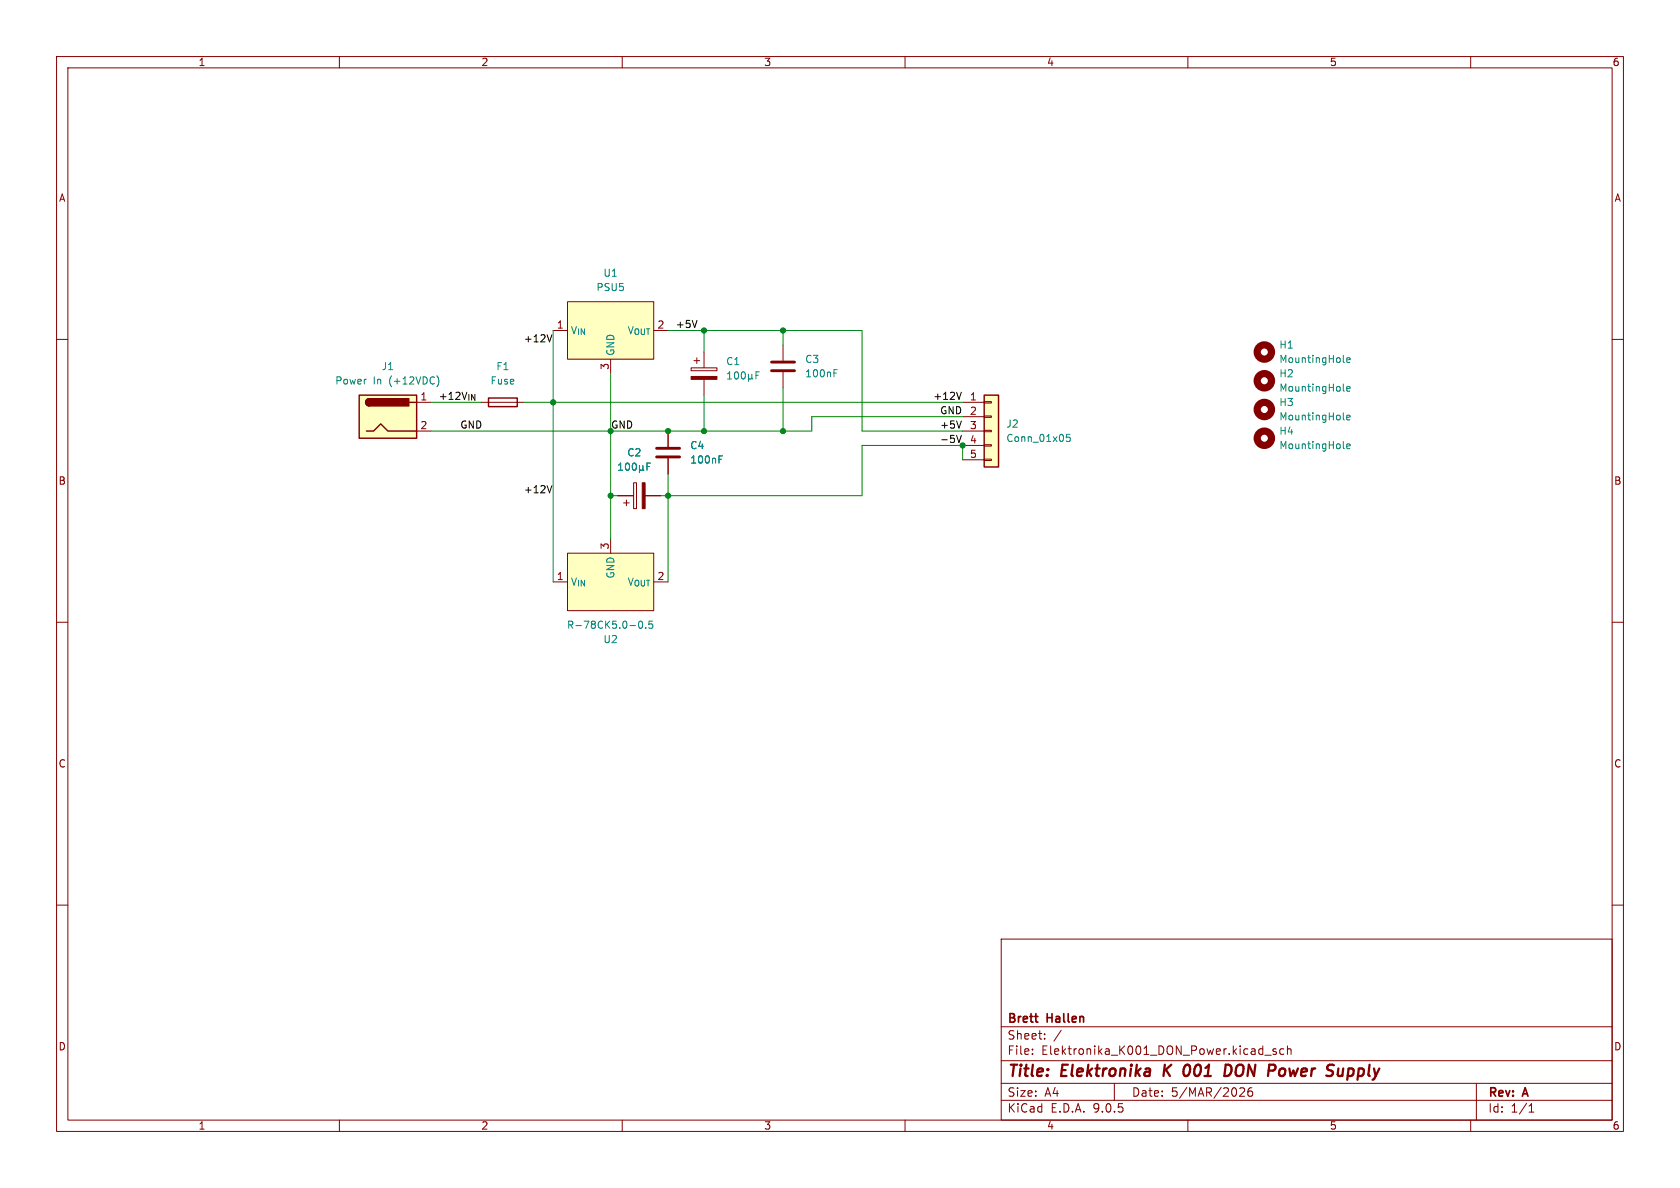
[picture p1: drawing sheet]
(kicad_sch
 (version 20250114)
 (generator "eeschema")
 (generator_version "9.0")
 (paper "A4")
 (title_block
  (title "Elektronika K 001 DON Power Supply")
  (date "5/MAR/2026")
  (rev "A")
  (company "Brett Hallen"))
 (lib_symbols
  (symbol "Clueless_Engineer:PSU5" (exclude_from_sim no) (in_bom yes) (on_board yes)
   (property "Reference" "U" (at -7.62 5.08 0) (effects (font (size 1.27 1.27))))
   (property "Value" "PSU5" (at 5.08 5.08 0) (effects (font (size 1.27 1.27))))
   (property "Footprint" "Package_TO_SOT_THT:TO-3" (at 0 5.08 0) (effects (font (size 1.27 1.27)) (hide yes)))
   (property "Datasheet" "" (at 0 0 0) (effects (font (size 1.27 1.27)) (hide yes)))
   (property "Description" "" (at 0 0 0) (effects (font (size 1.27 1.27)) (hide yes)))
   (symbol "PSU5_1_1"
    (rectangle (start -7.62 2.54) (end 7.62 -7.62) (stroke (width 0) (type solid)) (fill (type color) (color 255 255 194 1)))
    (pin power_in line (at -10.16 -2.54 0) (length 2.54) (name "V_{IN}" (effects (font (size 1.27 1.27)))) (number "1" (effects (font (size 1.27 1.27)))))
    (pin power_out line (at 0 -10.16 90) (length 2.54) (name "GND" (effects (font (size 1.27 1.27)))) (number "3" (effects (font (size 1.27 1.27)))))
    (pin power_out line (at 10.16 -2.54 180) (length 2.54) (name "V_{OUT}" (effects (font (size 1.27 1.27)))) (number "2" (effects (font (size 1.27 1.27))))))
   (embedded_fonts no))
  (symbol "Clueless_Engineer:R-78CK5.0-0.5" (exclude_from_sim no) (in_bom yes) (on_board yes)
   (property "Reference" "U" (at -7.62 7.62 0) (effects (font (size 1.27 1.27)) (justify left top)))
   (property "Value" "R-78CK5.0-0.5" (at -7.62 5.08 0) (effects (font (size 1.27 1.27)) (justify left top)))
   (property "Footprint" "Package_TO_SOT_THT:TO-220-3_Vertical" (at 21.59 -94.92 0) (effects (font (size 1.27 1.27)) (justify left top) (hide yes)))
   (property "Datasheet" "https://recom-power.com/pdf/Innoline/R-78CK-0.5.pdf" (at 21.59 -194.92 0) (effects (font (size 1.27 1.27)) (justify left top) (hide yes)))
   (property "Description" "0.5A DC/DC-Converter \\'INNOLINE\\' SIP3 reg" (at 0 0 0) (effects (font (size 1.27 1.27)) (hide yes)))
   (property "Height" "10.7" (at 21.59 -394.92 0) (effects (font (size 1.27 1.27)) (justify left top) (hide yes)))
   (property "Mouser Part Number" "" (at 21.59 -494.92 0) (effects (font (size 1.27 1.27)) (justify left top) (hide yes)))
   (property "Mouser Price/Stock" "" (at 21.59 -594.92 0) (effects (font (size 1.27 1.27)) (justify left top) (hide yes)))
   (property "Manufacturer_Name" "RECOM Power" (at 21.59 -694.92 0) (effects (font (size 1.27 1.27)) (justify left top) (hide yes)))
   (property "Manufacturer_Part_Number" "R-78CK5.0-0.5" (at 21.59 -794.92 0) (effects (font (size 1.27 1.27)) (justify left top) (hide yes)))
   (symbol "R-78CK5.0-0.5_1_1"
    (rectangle (start -7.62 2.54) (end 7.62 -7.62) (stroke (width 0) (type solid)) (fill (type color) (color 255 255 194 1)))
    (pin power_in line (at -10.16 -2.54 0) (length 2.54) (name "V_{IN}" (effects (font (size 1.27 1.27)))) (number "1" (effects (font (size 1.27 1.27)))))
    (pin power_out line (at 0 -10.16 90) (length 2.54) (name "GND" (effects (font (size 1.27 1.27)))) (number "3" (effects (font (size 1.27 1.27)))))
    (pin power_out line (at 10.16 -2.54 180) (length 2.54) (name "V_{OUT}" (effects (font (size 1.27 1.27)))) (number "2" (effects (font (size 1.27 1.27))))))
   (embedded_fonts no))
  (symbol "Connector:Jack-DC"
   (pin_names
    (offset 1.016)) (exclude_from_sim no) (in_bom yes) (on_board yes)
   (property "Reference" "J" (at 0 5.334 0) (effects (font (size 1.27 1.27))))
   (property "Value" "Jack-DC" (at 0 -5.08 0) (effects (font (size 1.27 1.27))))
   (property "Footprint" "" (at 1.27 -1.016 0) (effects (font (size 1.27 1.27)) (hide yes)))
   (property "Datasheet" "~" (at 1.27 -1.016 0) (effects (font (size 1.27 1.27)) (hide yes)))
   (property "Description" "DC Barrel Jack" (at 0 0 0) (effects (font (size 1.27 1.27)) (hide yes)))
   (symbol "Jack-DC_0_1"
    (rectangle (start -5.08 3.81) (end 5.08 -3.81) (stroke (width 0.254) (type default)) (fill (type background)))
    (polyline (pts (xy -3.81 -2.54) (xy -2.54 -2.54) (xy -1.27 -1.27) (xy 0 -2.54) (xy 2.54 -2.54) (xy 5.08 -2.54)) (stroke (width 0.254) (type default)) (fill (type none)))
    (arc (start -3.302 1.905) (mid -3.9343 2.54) (end -3.302 3.175) (stroke (width 0.254) (type default)) (fill (type none)))
    (arc (start -3.302 1.905) (mid -3.9343 2.54) (end -3.302 3.175) (stroke (width 0.254) (type default)) (fill (type outline)))
    (rectangle (start 3.683 3.175) (end -3.302 1.905) (stroke (width 0.254) (type default)) (fill (type outline)))
    (polyline (pts (xy 5.08 2.54) (xy 3.81 2.54)) (stroke (width 0.254) (type default)) (fill (type none))))
   (symbol "Jack-DC_1_1"
    (pin passive line (at 7.62 2.54 180) (length 2.54) (name "~" (effects (font (size 1.27 1.27)))) (number "1" (effects (font (size 1.27 1.27)))))
    (pin passive line (at 7.62 -2.54 180) (length 2.54) (name "~" (effects (font (size 1.27 1.27)))) (number "2" (effects (font (size 1.27 1.27))))))
   (embedded_fonts no))
  (symbol "Connector_Generic:Conn_01x05"
   (pin_names
    (offset 1.016) (hide yes)) (exclude_from_sim no) (in_bom yes) (on_board yes)
   (property "Reference" "J" (at 0 7.62 0) (effects (font (size 1.27 1.27))))
   (property "Value" "Conn_01x05" (at 0 -7.62 0) (effects (font (size 1.27 1.27))))
   (property "Footprint" "" (at 0 0 0) (effects (font (size 1.27 1.27)) (hide yes)))
   (property "Datasheet" "~" (at 0 0 0) (effects (font (size 1.27 1.27)) (hide yes)))
   (property "Description" "Generic connector, single row, 01x05, script generated (kicad-library-utils/schlib/autogen/connector/)" (at 0 0 0) (effects (font (size 1.27 1.27)) (hide yes)))
   (symbol "Conn_01x05_1_1"
    (rectangle (start -1.27 6.35) (end 1.27 -6.35) (stroke (width 0.254) (type default)) (fill (type background)))
    (rectangle (start -1.27 5.207) (end 0 4.953) (stroke (width 0.1524) (type default)) (fill (type none)))
    (rectangle (start -1.27 2.667) (end 0 2.413) (stroke (width 0.1524) (type default)) (fill (type none)))
    (rectangle (start -1.27 0.127) (end 0 -0.127) (stroke (width 0.1524) (type default)) (fill (type none)))
    (rectangle (start -1.27 -2.413) (end 0 -2.667) (stroke (width 0.1524) (type default)) (fill (type none)))
    (rectangle (start -1.27 -4.953) (end 0 -5.207) (stroke (width 0.1524) (type default)) (fill (type none)))
    (pin passive line (at -5.08 5.08 0) (length 3.81) (name "Pin_1" (effects (font (size 1.27 1.27)))) (number "1" (effects (font (size 1.27 1.27)))))
    (pin passive line (at -5.08 2.54 0) (length 3.81) (name "Pin_2" (effects (font (size 1.27 1.27)))) (number "2" (effects (font (size 1.27 1.27)))))
    (pin passive line (at -5.08 0 0) (length 3.81) (name "Pin_3" (effects (font (size 1.27 1.27)))) (number "3" (effects (font (size 1.27 1.27)))))
    (pin passive line (at -5.08 -2.54 0) (length 3.81) (name "Pin_4" (effects (font (size 1.27 1.27)))) (number "4" (effects (font (size 1.27 1.27)))))
    (pin passive line (at -5.08 -5.08 0) (length 3.81) (name "Pin_5" (effects (font (size 1.27 1.27)))) (number "5" (effects (font (size 1.27 1.27))))))
   (embedded_fonts no))
  (symbol "Device:C"
   (pin_numbers (hide yes))
   (pin_names
    (offset 0.254)) (exclude_from_sim no) (in_bom yes) (on_board yes)
   (property "Reference" "C" (at 0.635 2.54 0) (effects (font (size 1.27 1.27)) (justify left)))
   (property "Value" "C" (at 0.635 -2.54 0) (effects (font (size 1.27 1.27)) (justify left)))
   (property "Footprint" "" (at 0.9652 -3.81 0) (effects (font (size 1.27 1.27)) (hide yes)))
   (property "Datasheet" "~" (at 0 0 0) (effects (font (size 1.27 1.27)) (hide yes)))
   (property "Description" "Unpolarized capacitor" (at 0 0 0) (effects (font (size 1.27 1.27)) (hide yes)))
   (symbol "C_0_1"
    (polyline (pts (xy -2.032 0.762) (xy 2.032 0.762)) (stroke (width 0.508) (type default)) (fill (type none)))
    (polyline (pts (xy -2.032 -0.762) (xy 2.032 -0.762)) (stroke (width 0.508) (type default)) (fill (type none))))
   (symbol "C_1_1"
    (pin passive line (at 0 3.81 270) (length 2.794) (name "~" (effects (font (size 1.27 1.27)))) (number "1" (effects (font (size 1.27 1.27)))))
    (pin passive line (at 0 -3.81 90) (length 2.794) (name "~" (effects (font (size 1.27 1.27)))) (number "2" (effects (font (size 1.27 1.27))))))
   (embedded_fonts no))
  (symbol "Device:C_Polarized"
   (pin_numbers (hide yes))
   (pin_names
    (offset 0.254)) (exclude_from_sim no) (in_bom yes) (on_board yes)
   (property "Reference" "C" (at 0.635 2.54 0) (effects (font (size 1.27 1.27)) (justify left)))
   (property "Value" "C_Polarized" (at 0.635 -2.54 0) (effects (font (size 1.27 1.27)) (justify left)))
   (property "Footprint" "" (at 0.9652 -3.81 0) (effects (font (size 1.27 1.27)) (hide yes)))
   (property "Datasheet" "~" (at 0 0 0) (effects (font (size 1.27 1.27)) (hide yes)))
   (property "Description" "Polarized capacitor" (at 0 0 0) (effects (font (size 1.27 1.27)) (hide yes)))
   (symbol "C_Polarized_0_1"
    (rectangle (start -2.286 0.508) (end 2.286 1.016) (stroke (width 0) (type default)) (fill (type none)))
    (polyline (pts (xy -1.778 2.286) (xy -0.762 2.286)) (stroke (width 0) (type default)) (fill (type none)))
    (polyline (pts (xy -1.27 2.794) (xy -1.27 1.778)) (stroke (width 0) (type default)) (fill (type none)))
    (rectangle (start 2.286 -0.508) (end -2.286 -1.016) (stroke (width 0) (type default)) (fill (type outline))))
   (symbol "C_Polarized_1_1"
    (pin passive line (at 0 3.81 270) (length 2.794) (name "~" (effects (font (size 1.27 1.27)))) (number "1" (effects (font (size 1.27 1.27)))))
    (pin passive line (at 0 -3.81 90) (length 2.794) (name "~" (effects (font (size 1.27 1.27)))) (number "2" (effects (font (size 1.27 1.27))))))
   (embedded_fonts no))
  (symbol "Device:Fuse"
   (pin_numbers (hide yes))
   (pin_names
    (offset 0)) (exclude_from_sim no) (in_bom yes) (on_board yes)
   (property "Reference" "F" (at 2.032 0 90) (effects (font (size 1.27 1.27))))
   (property "Value" "Fuse" (at -1.905 0 90) (effects (font (size 1.27 1.27))))
   (property "Footprint" "" (at -1.778 0 90) (effects (font (size 1.27 1.27)) (hide yes)))
   (property "Datasheet" "~" (at 0 0 0) (effects (font (size 1.27 1.27)) (hide yes)))
   (property "Description" "Fuse" (at 0 0 0) (effects (font (size 1.27 1.27)) (hide yes)))
   (symbol "Fuse_0_1"
    (rectangle (start -0.762 -2.54) (end 0.762 2.54) (stroke (width 0.254) (type default)) (fill (type none)))
    (polyline (pts (xy 0 2.54) (xy 0 -2.54)) (stroke (width 0) (type default)) (fill (type none))))
   (symbol "Fuse_1_1"
    (pin passive line (at 0 3.81 270) (length 1.27) (name "~" (effects (font (size 1.27 1.27)))) (number "1" (effects (font (size 1.27 1.27)))))
    (pin passive line (at 0 -3.81 90) (length 1.27) (name "~" (effects (font (size 1.27 1.27)))) (number "2" (effects (font (size 1.27 1.27))))))
   (embedded_fonts no))
  (symbol "Mechanical:MountingHole"
   (pin_names
    (offset 1.016)) (exclude_from_sim no) (in_bom no) (on_board yes)
   (property "Reference" "H" (at 0 5.08 0) (effects (font (size 1.27 1.27))))
   (property "Value" "MountingHole" (at 0 3.175 0) (effects (font (size 1.27 1.27))))
   (property "Footprint" "" (at 0 0 0) (effects (font (size 1.27 1.27)) (hide yes)))
   (property "Datasheet" "~" (at 0 0 0) (effects (font (size 1.27 1.27)) (hide yes)))
   (property "Description" "Mounting Hole without connection" (at 0 0 0) (effects (font (size 1.27 1.27)) (hide yes)))
   (symbol "MountingHole_0_1"
    (circle (center 0 0) (radius 1.27) (stroke (width 1.27) (type default)) (fill (type none))))
   (embedded_fonts no)))
 (junction
  (at 107.95 87.63)
  (diameter 0)
  (color 0 0 0 0))
 (junction
  (at 97.79 71.12)
  (diameter 0)
  (color 0 0 0 0))
 (junction
  (at 124.46 76.2)
  (diameter 0)
  (color 0 0 0 0))
 (junction
  (at 170.18 78.74)
  (diameter 0)
  (color 0 0 0 0))
 (junction
  (at 124.46 58.42)
  (diameter 0)
  (color 0 0 0 0))
 (junction
  (at 118.11 76.2)
  (diameter 0)
  (color 0 0 0 0))
 (junction
  (at 118.11 87.63)
  (diameter 0)
  (color 0 0 0 0))
 (junction
  (at 138.43 76.2)
  (diameter 0)
  (color 0 0 0 0))
 (junction
  (at 107.95 76.2)
  (diameter 0)
  (color 0 0 0 0))
 (junction
  (at 138.43 58.42)
  (diameter 0)
  (color 0 0 0 0))
 (wire
  (pts (xy 76.2 76.2) (xy 107.95 76.2))
  (stroke (width 0) (type default)))
 (wire
  (pts (xy 124.46 62.23) (xy 124.46 58.42))
  (stroke (width 0) (type default)))
 (wire
  (pts (xy 124.46 76.2) (xy 138.43 76.2))
  (stroke (width 0) (type default)))
 (wire
  (pts (xy 143.51 76.2) (xy 138.43 76.2))
  (stroke (width 0) (type default)))
 (wire
  (pts (xy 118.11 58.42) (xy 124.46 58.42))
  (stroke (width 0) (type default)))
 (wire
  (pts (xy 124.46 58.42) (xy 138.43 58.42))
  (stroke (width 0) (type default)))
 (wire
  (pts (xy 97.79 71.12) (xy 97.79 102.87))
  (stroke (width 0) (type default)))
 (wire
  (pts (xy 170.18 73.66) (xy 143.51 73.66))
  (stroke (width 0) (type default)))
 (wire
  (pts (xy 152.4 78.74) (xy 170.18 78.74))
  (stroke (width 0) (type default)))
 (wire
  (pts (xy 138.43 60.96) (xy 138.43 58.42))
  (stroke (width 0) (type default)))
 (wire
  (pts (xy 116.84 87.63) (xy 118.11 87.63))
  (stroke (width 0) (type default)))
 (wire
  (pts (xy 118.11 87.63) (xy 118.11 102.87))
  (stroke (width 0) (type default)))
 (wire
  (pts (xy 138.43 68.58) (xy 138.43 76.2))
  (stroke (width 0) (type default)))
 (wire
  (pts (xy 107.95 87.63) (xy 107.95 95.25))
  (stroke (width 0) (type default)))
 (wire
  (pts (xy 107.95 76.2) (xy 118.11 76.2))
  (stroke (width 0) (type default)))
 (wire
  (pts (xy 107.95 66.04) (xy 107.95 76.2))
  (stroke (width 0) (type default)))
 (wire
  (pts (xy 143.51 73.66) (xy 143.51 76.2))
  (stroke (width 0) (type default)))
 (wire
  (pts (xy 118.11 76.2) (xy 124.46 76.2))
  (stroke (width 0) (type default)))
 (wire
  (pts (xy 97.79 71.12) (xy 170.18 71.12))
  (stroke (width 0) (type default)))
 (wire
  (pts (xy 118.11 83.82) (xy 118.11 87.63))
  (stroke (width 0) (type default)))
 (wire
  (pts (xy 152.4 58.42) (xy 152.4 76.2))
  (stroke (width 0) (type default)))
 (wire
  (pts (xy 92.71 71.12) (xy 97.79 71.12))
  (stroke (width 0) (type default)))
 (wire
  (pts (xy 152.4 87.63) (xy 118.11 87.63))
  (stroke (width 0) (type default)))
 (wire
  (pts (xy 107.95 76.2) (xy 107.95 87.63))
  (stroke (width 0) (type default)))
 (wire
  (pts (xy 170.18 78.74) (xy 170.18 81.28))
  (stroke (width 0) (type default)))
 (wire
  (pts (xy 138.43 58.42) (xy 152.4 58.42))
  (stroke (width 0) (type default)))
 (wire
  (pts (xy 109.22 87.63) (xy 107.95 87.63))
  (stroke (width 0) (type default)))
 (wire
  (pts (xy 152.4 76.2) (xy 170.18 76.2))
  (stroke (width 0) (type default)))
 (wire
  (pts (xy 152.4 78.74) (xy 152.4 87.63))
  (stroke (width 0) (type default)))
 (wire
  (pts (xy 97.79 58.42) (xy 97.79 71.12))
  (stroke (width 0) (type default)))
 (wire
  (pts (xy 124.46 69.85) (xy 124.46 76.2))
  (stroke (width 0) (type default)))
 (wire
  (pts (xy 85.09 71.12) (xy 76.2 71.12))
  (stroke (width 0) (type default)))
 (label "GND"
  (at 170.18 73.66 180)
  (effects (font (size 1.27 1.27)) (justify right bottom)))
 (label "GND"
  (at 81.28 76.2 0)
  (effects (font (size 1.27 1.27)) (justify left bottom)))
 (label "+12V"
  (at 97.79 60.96 180)
  (effects (font (size 1.27 1.27)) (justify right bottom)))
 (label "+12V"
  (at 97.79 87.63 180)
  (effects (font (size 1.27 1.27)) (justify right bottom)))
 (label "+5V"
  (at 119.38 58.42 0)
  (effects (font (size 1.27 1.27)) (justify left bottom)))
 (label "-5V"
  (at 170.18 78.74 180)
  (effects (font (size 1.27 1.27)) (justify right bottom)))
 (label "+12V_{IN}"
  (at 77.47 71.12 0)
  (effects (font (size 1.27 1.27)) (justify left bottom)))
 (label "+12V"
  (at 170.18 71.12 180)
  (effects (font (size 1.27 1.27)) (justify right bottom)))
 (label "GND"
  (at 107.95 76.2 0)
  (effects (font (size 1.27 1.27)) (justify left bottom)))
 (label "+5V"
  (at 170.18 76.2 180)
  (effects (font (size 1.27 1.27)) (justify right bottom)))
 (symbol
  (lib_id "Device:C")
  (at 118.11 80.01 180)
  (unit 1)
  (exclude_from_sim no)
  (in_bom yes)
  (on_board yes)
  (dnp no)
  (fields_autoplaced yes)
  (property "Reference" "C4" (at 121.92 78.7399 0) (effects (font (size 1.27 1.27)) (justify right)))
  (property "Value" "100nF" (at 121.92 81.2799 0) (effects (font (size 1.27 1.27)) (justify right)))
  (property "Footprint" "Capacitor_THT:C_Disc_D3.8mm_W2.6mm_P2.50mm" (at 117.1448 76.2 0) (effects (font (size 1.27 1.27)) (hide yes)))
  (property "Datasheet" "~" (at 118.11 80.01 0) (effects (font (size 1.27 1.27)) (hide yes)))
  (property "Description" "Unpolarized capacitor" (at 118.11 80.01 0) (effects (font (size 1.27 1.27)) (hide yes)))
  (pin "1")
  (pin "2"))
 (symbol
  (lib_id "Mechanical:MountingHole")
  (at 223.52 62.23 0)
  (unit 1)
  (exclude_from_sim no)
  (in_bom no)
  (on_board yes)
  (dnp no)
  (fields_autoplaced yes)
  (property "Reference" "H1" (at 226.06 60.9599 0) (effects (font (size 1.27 1.27)) (justify left)))
  (property "Value" "MountingHole" (at 226.06 63.4999 0) (effects (font (size 1.27 1.27)) (justify left)))
  (property "Footprint" "MountingHole:MountingHole_3.2mm_M3_DIN965" (at 223.52 62.23 0) (effects (font (size 1.27 1.27)) (hide yes)))
  (property "Datasheet" "~" (at 223.52 62.23 0) (effects (font (size 1.27 1.27)) (hide yes)))
  (property "Description" "Mounting Hole without connection" (at 223.52 62.23 0) (effects (font (size 1.27 1.27)) (hide yes))))
 (symbol
  (lib_id "Mechanical:MountingHole")
  (at 223.52 67.31 0)
  (unit 1)
  (exclude_from_sim no)
  (in_bom no)
  (on_board yes)
  (dnp no)
  (fields_autoplaced yes)
  (property "Reference" "H2" (at 226.06 66.0399 0) (effects (font (size 1.27 1.27)) (justify left)))
  (property "Value" "MountingHole" (at 226.06 68.5799 0) (effects (font (size 1.27 1.27)) (justify left)))
  (property "Footprint" "MountingHole:MountingHole_3.2mm_M3_DIN965" (at 223.52 67.31 0) (effects (font (size 1.27 1.27)) (hide yes)))
  (property "Datasheet" "~" (at 223.52 67.31 0) (effects (font (size 1.27 1.27)) (hide yes)))
  (property "Description" "Mounting Hole without connection" (at 223.52 67.31 0) (effects (font (size 1.27 1.27)) (hide yes))))
 (symbol
  (lib_id "Device:C_Polarized")
  (at 113.03 87.63 90)
  (unit 1)
  (exclude_from_sim no)
  (in_bom yes)
  (on_board yes)
  (dnp no)
  (fields_autoplaced yes)
  (property "Reference" "C2" (at 112.141 80.01 90) (effects (font (size 1.27 1.27))))
  (property "Value" "100µF" (at 112.141 82.55 90) (effects (font (size 1.27 1.27))))
  (property "Footprint" "Capacitor_THT:CP_Radial_D6.3mm_P2.50mm" (at 116.84 86.6648 0) (effects (font (size 1.27 1.27)) (hide yes)))
  (property "Datasheet" "~" (at 113.03 87.63 0) (effects (font (size 1.27 1.27)) (hide yes)))
  (property "Description" "Polarized capacitor" (at 113.03 87.63 0) (effects (font (size 1.27 1.27)) (hide yes)))
  (pin "1")
  (pin "2"))
 (symbol
  (lib_id "Device:C_Polarized")
  (at 124.46 66.04 0)
  (unit 1)
  (exclude_from_sim no)
  (in_bom yes)
  (on_board yes)
  (dnp no)
  (fields_autoplaced yes)
  (property "Reference" "C1" (at 128.27 63.8809 0) (effects (font (size 1.27 1.27)) (justify left)))
  (property "Value" "100µF" (at 128.27 66.4209 0) (effects (font (size 1.27 1.27)) (justify left)))
  (property "Footprint" "Capacitor_THT:CP_Radial_D6.3mm_P2.50mm" (at 125.4252 69.85 0) (effects (font (size 1.27 1.27)) (hide yes)))
  (property "Datasheet" "~" (at 124.46 66.04 0) (effects (font (size 1.27 1.27)) (hide yes)))
  (property "Description" "Polarized capacitor" (at 124.46 66.04 0) (effects (font (size 1.27 1.27)) (hide yes)))
  (pin "1")
  (pin "2"))
 (symbol
  (lib_id "Connector_Generic:Conn_01x05")
  (at 175.26 76.2 0)
  (unit 1)
  (exclude_from_sim no)
  (in_bom yes)
  (on_board yes)
  (dnp no)
  (fields_autoplaced yes)
  (property "Reference" "J2" (at 177.8 74.9299 0) (effects (font (size 1.27 1.27)) (justify left)))
  (property "Value" "Conn_01x05" (at 177.8 77.4699 0) (effects (font (size 1.27 1.27)) (justify left)))
  (property "Footprint" "Clueless_Engineer:6710601" (at 175.26 76.2 0) (effects (font (size 1.27 1.27)) (hide yes)))
  (property "Datasheet" "~" (at 175.26 76.2 0) (effects (font (size 1.27 1.27)) (hide yes)))
  (property "Description" "Generic connector, single row, 01x05, script generated (kicad-library-utils/schlib/autogen/connector/)" (at 175.26 76.2 0) (effects (font (size 1.27 1.27)) (hide yes)))
  (pin "3")
  (pin "4")
  (pin "5")
  (pin "2")
  (pin "1"))
 (symbol
  (lib_id "Clueless_Engineer:R-78CK5.0-0.5")
  (at 107.95 105.41 0)
  (mirror x)
  (unit 1)
  (exclude_from_sim no)
  (in_bom yes)
  (on_board yes)
  (dnp no)
  (property "Reference" "U2" (at 107.95 113.03 0) (effects (font (size 1.27 1.27))))
  (property "Value" "R-78CK5.0-0.5" (at 107.95 110.49 0) (effects (font (size 1.27 1.27))))
  (property "Footprint" "Package_TO_SOT_THT:TO-220-3_Vertical" (at 129.54 10.49 0) (effects (font (size 1.27 1.27)) (justify left top) (hide yes)))
  (property "Datasheet" "https://recom-power.com/pdf/Innoline/R-78CK-0.5.pdf" (at 129.54 -89.51 0) (effects (font (size 1.27 1.27)) (justify left top) (hide yes)))
  (property "Description" "0.5A DC/DC-Converter \\'INNOLINE\\' SIP3 reg" (at 107.95 105.41 0) (effects (font (size 1.27 1.27)) (hide yes)))
  (property "Height" "10.7" (at 129.54 -289.51 0) (effects (font (size 1.27 1.27)) (justify left top) (hide yes)))
  (property "Mouser Part Number" "" (at 129.54 -389.51 0) (effects (font (size 1.27 1.27)) (justify left top) (hide yes)))
  (property "Mouser Price/Stock" "" (at 129.54 -489.51 0) (effects (font (size 1.27 1.27)) (justify left top) (hide yes)))
  (property "Manufacturer_Name" "RECOM Power" (at 129.54 -589.51 0) (effects (font (size 1.27 1.27)) (justify left top) (hide yes)))
  (property "Manufacturer_Part_Number" "R-78CK5.0-0.5" (at 129.54 -689.51 0) (effects (font (size 1.27 1.27)) (justify left top) (hide yes)))
  (pin "2")
  (pin "3")
  (pin "1"))
 (symbol
  (lib_id "Device:C")
  (at 138.43 64.77 0)
  (unit 1)
  (exclude_from_sim no)
  (in_bom yes)
  (on_board yes)
  (dnp no)
  (fields_autoplaced yes)
  (property "Reference" "C3" (at 142.24 63.4999 0) (effects (font (size 1.27 1.27)) (justify left)))
  (property "Value" "100nF" (at 142.24 66.0399 0) (effects (font (size 1.27 1.27)) (justify left)))
  (property "Footprint" "Capacitor_THT:C_Disc_D3.8mm_W2.6mm_P2.50mm" (at 139.3952 68.58 0) (effects (font (size 1.27 1.27)) (hide yes)))
  (property "Datasheet" "~" (at 138.43 64.77 0) (effects (font (size 1.27 1.27)) (hide yes)))
  (property "Description" "Unpolarized capacitor" (at 138.43 64.77 0) (effects (font (size 1.27 1.27)) (hide yes)))
  (pin "1")
  (pin "2"))
 (symbol
  (lib_id "Mechanical:MountingHole")
  (at 223.52 72.39 0)
  (unit 1)
  (exclude_from_sim no)
  (in_bom no)
  (on_board yes)
  (dnp no)
  (fields_autoplaced yes)
  (property "Reference" "H3" (at 226.06 71.1199 0) (effects (font (size 1.27 1.27)) (justify left)))
  (property "Value" "MountingHole" (at 226.06 73.6599 0) (effects (font (size 1.27 1.27)) (justify left)))
  (property "Footprint" "MountingHole:MountingHole_3.2mm_M3_DIN965" (at 223.52 72.39 0) (effects (font (size 1.27 1.27)) (hide yes)))
  (property "Datasheet" "~" (at 223.52 72.39 0) (effects (font (size 1.27 1.27)) (hide yes)))
  (property "Description" "Mounting Hole without connection" (at 223.52 72.39 0) (effects (font (size 1.27 1.27)) (hide yes))))
 (symbol
  (lib_id "Device:Fuse")
  (at 88.9 71.12 90)
  (unit 1)
  (exclude_from_sim no)
  (in_bom yes)
  (on_board yes)
  (dnp no)
  (fields_autoplaced yes)
  (property "Reference" "F1" (at 88.9 64.77 90) (effects (font (size 1.27 1.27))))
  (property "Value" "Fuse" (at 88.9 67.31 90) (effects (font (size 1.27 1.27))))
  (property "Footprint" "Fuse:Fuseholder_Clip-5x20mm_Littelfuse_111_Inline_P20.00x5.00mm_D1.05mm_Horizontal" (at 88.9 72.898 90) (effects (font (size 1.27 1.27)) (hide yes)))
  (property "Datasheet" "~" (at 88.9 71.12 0) (effects (font (size 1.27 1.27)) (hide yes)))
  (property "Description" "Fuse" (at 88.9 71.12 0) (effects (font (size 1.27 1.27)) (hide yes)))
  (pin "2")
  (pin "1"))
 (symbol
  (lib_id "Mechanical:MountingHole")
  (at 223.52 77.47 0)
  (unit 1)
  (exclude_from_sim no)
  (in_bom no)
  (on_board yes)
  (dnp no)
  (fields_autoplaced yes)
  (property "Reference" "H4" (at 226.06 76.1999 0) (effects (font (size 1.27 1.27)) (justify left)))
  (property "Value" "MountingHole" (at 226.06 78.7399 0) (effects (font (size 1.27 1.27)) (justify left)))
  (property "Footprint" "MountingHole:MountingHole_3.2mm_M3_DIN965" (at 223.52 77.47 0) (effects (font (size 1.27 1.27)) (hide yes)))
  (property "Datasheet" "~" (at 223.52 77.47 0) (effects (font (size 1.27 1.27)) (hide yes)))
  (property "Description" "Mounting Hole without connection" (at 223.52 77.47 0) (effects (font (size 1.27 1.27)) (hide yes))))
 (symbol
  (lib_id "Connector:Jack-DC")
  (at 68.58 73.66 0)
  (unit 1)
  (exclude_from_sim no)
  (in_bom yes)
  (on_board yes)
  (dnp no)
  (fields_autoplaced yes)
  (property "Reference" "J1" (at 68.58 64.77 0) (effects (font (size 1.27 1.27))))
  (property "Value" "Power In (+12VDC)" (at 68.58 67.31 0) (effects (font (size 1.27 1.27))))
  (property "Footprint" "Connector_BarrelJack:BarrelJack_CUI_PJ-063AH_Horizontal" (at 69.85 74.676 0) (effects (font (size 1.27 1.27)) (hide yes)))
  (property "Datasheet" "~" (at 69.85 74.676 0) (effects (font (size 1.27 1.27)) (hide yes)))
  (property "Description" "DC Barrel Jack" (at 68.58 73.66 0) (effects (font (size 1.27 1.27)) (hide yes)))
  (pin "1")
  (pin "2"))
 (symbol
  (lib_id "Clueless_Engineer:PSU5")
  (at 107.95 55.88 0)
  (unit 1)
  (exclude_from_sim no)
  (in_bom yes)
  (on_board yes)
  (dnp no)
  (fields_autoplaced yes)
  (property "Reference" "U1" (at 107.95 48.26 0) (effects (font (size 1.27 1.27))))
  (property "Value" "PSU5" (at 107.95 50.8 0) (effects (font (size 1.27 1.27))))
  (property "Footprint" "Package_TO_SOT_THT:TO-3" (at 107.95 50.8 0) (effects (font (size 1.27 1.27)) (hide yes)))
  (property "Datasheet" "" (at 107.95 55.88 0) (effects (font (size 1.27 1.27)) (hide yes)))
  (property "Description" "" (at 107.95 55.88 0) (effects (font (size 1.27 1.27)) (hide yes)))
  (pin "2")
  (pin "3")
  (pin "1"))
 (sheet_instances
  (path ""
   (page "1")))
 (embedded_fonts no))
